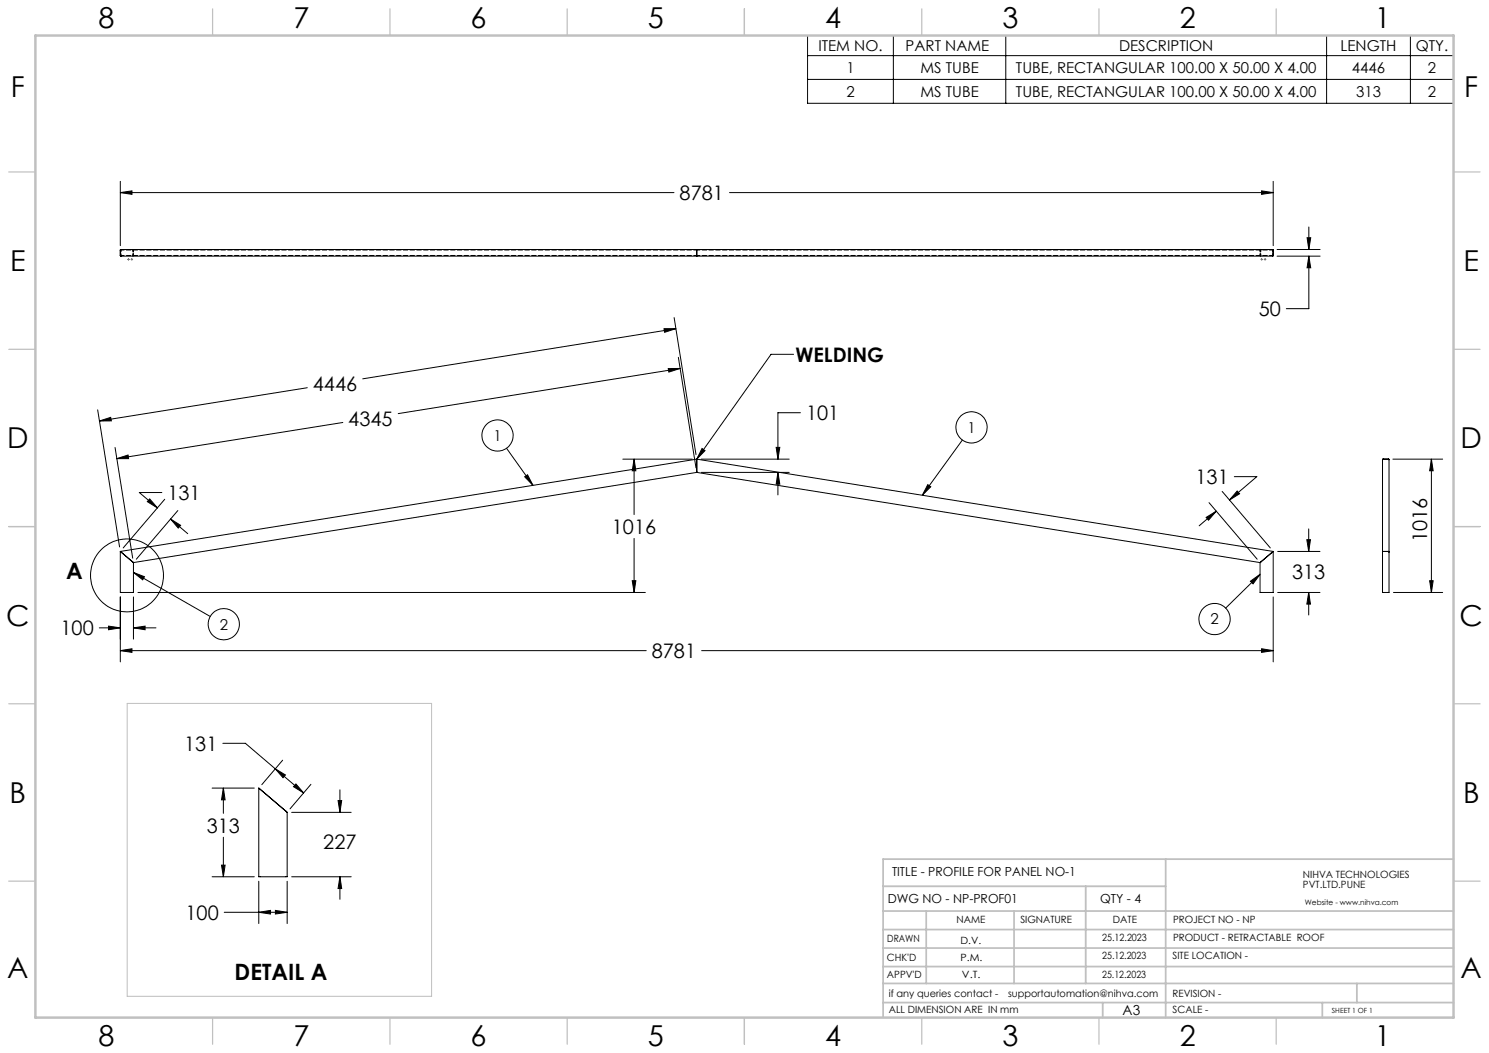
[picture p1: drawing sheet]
<svg xmlns="http://www.w3.org/2000/svg" width="420mm" height="297mm" viewBox="0 0 420 297" stroke-linecap="round" stroke-linejoin="round" font-family="sans-serif">
<g fill="none" stroke="#000" stroke-width=".28">
<path d="M227.8 10h182.2v19.1h-182.2zM227.8 15.7h182.2M252 10v19.1M283.7 10v19.1M374.2 10v19.1M397.8 10v19.1M227.8 22.4h182.2M33.9 51.1v18.2M33.9 54.3h156.2M33.9 54.3l3.3-.5v1zM205.8 54.3h153.3M355.8 53.8l3.3 .5-3.3 .5z"/>
<path d="M359.1 51.1v18.2M196.5 70.6v1.6M196.5 70.4v.2zM359.1 72l-.1-1.6-325.1 .1v1.6l.2 .1h324.9M359.1 72l-.1 .2M360.2 70.4h12.2M360.2 72.2h12.2M368.7 67.1h1l-.5 3.3zM369.2 72.2l.5 3.3h-1zM369.2 64v6.4M369.2 72.2v14.9h-6.4M187.3 92.7h3.3l-3.1 1z"/>
<path d="M190.1 89.6l6.2 38.6M190.6 92.7l-88.3 14.2M223.8 99.9h-6.3l-21 29.6M27.6 115.6l6.1 38.7M28 118.7l3.2-1 .2 1zM86.7 109.4l-58.7 9.3M96.7 119.2l-63.8 10.2M188.5 104l3.3-.1-3.1 1zM191.3 100.8l5 31.2M191.8 103.9l-79.5 12.8M225.8 116.4h-6.4v13.1M32.5 126.2l4.9 31.2"/>
<path d="M32.9 129.4l3.2-1.1 .2 1.1zM45.6 138.9h-6.3l5.1 4.4M142.9 126.4l7.4 10.5M148 134.5l.8-.6 1.5 3zM175.7 129.5h19.6M178.9 129.5v15.6M178.9 129.5l.5 3.3h-1.1zM196.5 133.1v.1M196.5 129.5v.2M196.5 133.2l-158.9 25.5M196.5 129.7v3.4M196.5 129.5l-162.6 26"/>
<path d="M196.5 133.2l158.9 25.5M196.5 129.5l162.6 26M197.8 133.2h24.8M197.8 129.5h24.8M198 126.5l.9 .6-2.4 2.4zM218.9 126.2h1.1l-.6 3.3zM219.4 133.2v6.4M219.4 133.2l.6 3.4h-1.1zM261.7 136.7l.8 .6-2.3 2.4zM271.5 124.1l-11.3 15.6M344.7 138.6l13.6 15.9M348.2 134.4h6.3l-7.7 6.6"/>
<path d="M349 138.5l.6 .8-2.8 1.7zM390 129.5l1.8 .1v37.5h-1.8zM392.9 129.5h14M403.8 129.5v37.6M403.8 129.5l.4 3.3h-.9zM33.9 155.5l.2 .2M33.9 155.5v11.6h3.7v-8.4M34.1 155.7l3.4 2.8M37.5 158.5l.1 .2M42.2 140.7l2.2 2.6-2.8-1.8zM46.5 140.8l-11.8 13.7M48.1 146.4l2.8 1.8-.6 .7z"/>
<path d="M48.1 146.4l4.9 4.1M50.2 144l-11.7 13.7M178.9 151.9v15.2M340.2 145.9l2.9-1.7-2.2 2.5zM341 141.8l13.6 15.9M343.1 144.2l-4.9 4.1M359 155.7l-3.6 3M359.1 155.5l-.1 .2M359.1 155.5v11.6h-3.7v-8.4M360.4 155.5h11.9M368.6 152.2h1l-.5 3.3zM369.1 149.2v6.3"/>
<path d="M390 155.7v-.2l1.8 .2M28 177.1h5.9M30.6 176.6l3.3 .5-3.3 .5zM33.9 168.4v18.3M37.6 161.5l3.1 1.2-.4 .8zM37.6 168.4v11.9M37.6 177.1h6.4M37.6 177.1l3.3-.5v1zM37.6 161.5l21.7 12.4M38.9 167.1h143.1M178.3 163.8h1.1l-.5 3.3zM352.7 163.9l2.7-1.9-2 2.7z"/>
<path d="M355.4 162l-9.7 9.5M359.1 168.4v18.3M360.4 167.1h11.9M369.1 167.1l.5 3.3h-1zM369.1 167.1v6.4M393.1 167.1h13.8M403.3 163.8h.9l-.4 3.3zM33.9 183.5h148.4M33.9 183.5l3.3-.5v1zM197.9 183.5h161.2M355.8 183l3.3 .5-3.3 .5zM62.9 209.7h6.3l8.4 7.1"/>
<path d="M77.6 216.8l2.9 1.8-.7 .8zM77.6 216.8l8.1 6.9M79.7 214.4l-5.9 6.9M59.8 222.3h11.9M63 222.3v7.1M63 236.1v11.2M63 222.3l.5 3.3h-1zM73 222.3v25h8v-18.2l-7.6-6.5M73 222.3l.4 .3M82.3 229.1h16.8M83.5 221.1l2.2 2.6-2.9-1.8zM87.7 221.2l-5.9 6.9"/>
<path d="M95.4 225.8h1l-.5 3.3zM95.9 222.8v6.3M59.8 247.3h11.9M62.5 244h1l-.5 3.3zM63.3 257.3h17.7M73 257.3l3.3-.5v1zM73 248.6v11.9M77.7 256.8l3.3 .5-3.3 .5zM81 248.6v11.9M82.3 247.3h16.8M95.9 247.3l.5 3.3h-1zM95.9 247.3v6.3"/>
<circle cx="140.3" cy="122.8" r="4.4"/>
<circle cx="274" cy="120.5" r="4.4"/>
<circle cx="35.8" cy="162.3" r="10.3"/>
<circle cx="63.1" cy="176.1" r="4.4"/>
<circle cx="342.6" cy="174.6" r="4.4"/>
</g>
<g fill="none" stroke="#808000" stroke-width=".28">
<path d="M36 73.2h.1M36.2 73.2h.1M36.2 72.9v.1M36.2 73.1v.1M36.2 73.3v.1M36.4 73.2h.1M36.9 73.2h.1M37.1 73.2h.2M37.2 72.9v.1M37.2 73.1v.1M37.2 73.3v.1M37.4 73.2h.1"/>
<path d="M355.6 73.2h.1M355.8 73.2h.2M355.9 72.9v.1M355.9 73.1v.1M355.9 73.3v.1M356.1 73.2h.1M356.6 73.2h.1M356.7 73.2h.2M356.8 72.9v.1M356.8 73.1v.1M356.8 73.3v.1M357 73.2h.1"/>
</g>
<path d="M196.5 131.4h.1M35.9 198.4h85.8v82.6h-85.8z" fill="none" stroke="#c0c0c0" stroke-width=".28"/>
<g fill="none" stroke="#c0c0c0" stroke-width=".35">
<path d="M60 2.5v7.5M110 2.5v7.5M160 2.5v7.5M210 2.5v7.5M260 2.5v7.5M310 2.5v7.5M360 2.5v7.5M2.5 48.5h7.5M410 48.5h7.5M2.5 98.5h7.5M410 98.5h7.5M2.5 148.5h7.5"/>
<path d="M410 148.5h7.5M2.5 198.5h7.5M410 198.5h7.5M2.5 248.5h7.5M410 248.5h7.5M60 287v7.5M110 287v7.5M160 287v7.5M210 287v7.5M260 287v7.5M310 287v7.5M360 287v7.5"/>
</g>
<g fill="none" stroke="#c0c0c0" stroke-width=".5">
<path d="M249.1 257h160.9M249.1 250h79.7M261.3 257v20.4M286 257v20.4M306.2 250v27.4M328.8 242.3v44.7M410 242.3h-160.9v44.7M249.1 272.6h160.9M249.1 267.4h160.9M249.1 262.2h160.9M249.1 277.4h160.9M382.7 277.4v5.4"/>
<path d="M249.1 282.8h160.9M311 282.8v4.2M373 282.8v4.2"/>
</g>
<path d="M10 10h400v277h-400z" fill="none" stroke="#c0c0c0" stroke-width=".7"/>
<g fill="#000">
<path d="M198 126.5l.9 .6-2.4 2.4z"/>
<path d="M403.8 129.5l.4 3.3h-.9zM403.3 163.8h.9l-.4 3.3z"/>
<path d="M42.2 140.7l2.2 2.6-2.8-1.8zM48.1 146.4l2.8 1.8-.6 .7zM340.2 145.9l2.9-1.7-2.2 2.5zM349 138.5l.6 .8-2.8 1.7zM37.6 177.1l3.3-.5v1zM30.6 176.6l3.3 .5-3.3 .5zM368.6 152.2h1l-.5 3.3zM369.1 167.1l.5 3.3h-1zM33.9 183.5l3.3-.5v1zM355.8 183l3.3 .5-3.3 .5zM28 118.7l3.2-1 .2 1zM187.3 92.7h3.3l-3.1 1zM32.9 129.4l3.2-1.1 .2 1.1zM188.5 104l3.3-.1-3.1 1zM219.4 133.2l.6 3.4h-1.1zM218.9 126.2h1.1l-.6 3.3zM178.9 129.5l.5 3.3h-1.1zM178.3 163.8h1.1l-.5 3.3zM33.9 54.3l3.3-.5v1zM355.8 53.8l3.3 .5-3.3 .5zM368.7 67.1h1l-.5 3.3zM369.2 72.2l.5 3.3h-1zM62.5 244h1l-.5 3.3zM63 222.3l.5 3.3h-1zM95.9 247.3l.5 3.3h-1zM95.4 225.8h1l-.5 3.3zM83.5 221.1l2.2 2.6-2.9-1.8zM77.6 216.8l2.9 1.8-.7 .8zM73 257.3l3.3-.5v1zM77.7 256.8l3.3 .5-3.3 .5z"/>
<path d="M352.7 163.9l2.7-1.9-2 2.7zM37.6 161.5l3.1 1.2-.4 .8zM261.7 136.7l.8 .6-2.3 2.4zM148 134.5l.8-.6 1.5 3z"/>
</g>
<g fill="none" stroke="#000" stroke-width=".28" stroke-dasharray="1.3 .6">
<path d="M34.1 70.5h.1M34.1 72v.1M34.1 72.1v-.1M37.5 70.5h.1M37.5 70.4l.2 .1M37.5 72.2l.2-.2M37.5 72.1v-.1M37.5 72v.1M37.7 72l-.2 .2M37.7 70.5l-.2-.1M355.4 70.5l.2-.1M355.4 72l.2 .2"/>
<path d="M355.6 70.5h.1M355.6 72v.1M355.6 72.2l-.2-.2M355.6 72.1v-.1M355.6 70.4l-.2 .1M359 70.5h.1M359 72.1v-.1M359 72v.1"/>
</g>
<path d="M34.1 72.1h162.5M34.1 70.5h162.5M196.6 72.1h162.4M196.6 70.5h162.4" fill="none" stroke="#000" stroke-width=".28" stroke-dasharray="1.3 .6" stroke-dashoffset=".4"/>
<path d="M34.1 72v-1.5M34.1 70.5v1.5M37.5 70.5v1.5M37.5 72v-1.5M37.7 70.5v1.5M37.7 72v-1.5M355.4 72v-1.5M355.4 70.5v1.5M355.6 72v-1.5M355.6 70.5v1.5M359 70.5v1.5M359 72v-1.5" fill="none" stroke="#000" stroke-width=".28" stroke-dasharray="1.3 .6" stroke-dashoffset=".7"/>
<g font-size="8.1">
<text x="27.8" y="8">8</text>
<text x="82.8" y="8">7</text>
<text x="132.8" y="8">6</text>
<text x="182.8" y="8">5</text>
<text x="232.8" y="8">4</text>
<text x="282.8" y="8">3</text>
<text x="332.8" y="8">2</text>
<text x="387.8" y="8">1</text>
<text x="3" y="27.2">F</text>
<text x="413" y="27.2">F</text>
<text x="2.8" y="76.5">E</text>
<text x="412.8" y="76.5">E</text>
<text x="2" y="126.5">D</text>
<text x="412" y="126.5">D</text>
<text x="1.7" y="176.5">C</text>
<text x="411.7" y="176.5">C</text>
<text x="2.7" y="226.5">B</text>
<text x="412.7" y="226.5">B</text>
<text x="2" y="275.7">A</text>
<text x="412" y="275.7">A</text>
<text x="27.8" y="295">8</text>
<text x="82.8" y="295">7</text>
<text x="132.8" y="295">6</text>
<text x="182.8" y="295">5</text>
<text x="232.8" y="295">4</text>
<text x="282.8" y="295">3</text>
<text x="332.8" y="295">2</text>
<text x="387.8" y="295">1</text>
</g>
<g font-size="6.3">
<text x="18.6" y="163.2">A</text>
<text x="66.2" y="276.3">DETAIL A</text>
</g>
<g font-size="5.6">
<text x="191.7" y="56.4">8781</text>
<text x="355" y="89.2">50</text>
<text x="224.4" y="102.1">WELDING</text>
<text x="88.3" y="110.2">4446</text>
<text x="227.4" y="118.5">101</text>
<text x="98.3" y="120">4345</text>
<text x="337.2" y="136.6">131</text>
<text x="47.2" y="141">131</text>
<text x="172.6" y="150.6">1016</text>
<text x="402.5" y="153" transform="rotate(-90 402.5 153)">1016</text>
<text x="364.5" y="163.3">313</text>
<text x="17.1" y="179.2">100</text>
<text x="183.9" y="185.6">8781</text>
<text x="52" y="211.8">131</text>
<text x="58.3" y="234.9">313</text>
<text x="91.2" y="239.4">227</text>
<text x="52.3" y="259.4">100</text>
</g>
<g font-size="4.2">
<text x="230.9" y="14.4">ITEM NO.</text>
<text x="255.5" y="14.4">PART NAME</text>
<text x="315.7" y="14.4">DESCRIPTION</text>
<text x="378.1" y="14.4">LENGTH</text>
<text x="399.3" y="14.4">QTY.</text>
<text x="238.7" y="20.6">1</text>
<text x="259.6" y="20.6">MS TUBE</text>
<text x="286.6" y="20.6">TUBE, RECTANGULAR 100.00 X 50.00 X 4.00</text>
<text x="381.3" y="20.6">4446</text>
<text x="402.7" y="20.6">2</text>
<text x="238.7" y="27.3">2</text>
<text x="259.6" y="27.3">MS TUBE</text>
<text x="286.6" y="27.3">TUBE, RECTANGULAR 100.00 X 50.00 X 4.00</text>
<text x="382.5" y="27.3">313</text>
<text x="402.7" y="27.3">2</text>
<text x="139.2" y="124.3">1</text>
<text x="272.9" y="122.1">1</text>
<text x="62" y="177.6">2</text>
<text x="341.4" y="176.1">2</text>
</g>
<text font-size="3.9" x="316.7" y="286.4">A3</text>
<g font-size="3.5">
<text x="251.6" y="247.2">TITLE - PROFILE FOR PANEL NO-1</text>
<text x="250.4" y="254.8">DWG NO - NP-PROF01</text>
<text x="310.3" y="254.8">QTY - 4</text>
</g>
<g font-size="2.8">
<text x="367.5" y="247.7">NIHVA TECHNOLOGIES</text>
<text x="367.5" y="250.5">PVT.LTD.PUNE</text>
<text x="269.8" y="260.4">NAME</text>
<text x="287.8" y="260.4">SIGNATURE</text>
<text x="313.9" y="260.5">DATE</text>
<text x="330.9" y="260.5">PROJECT NO - NP</text>
<text x="250.3" y="265.7">DRAWN</text>
<text x="270.9" y="266.1">D.V.</text>
<text x="310.9" y="265.5">25.12.2023</text>
<text x="330.9" y="265.5">PRODUCT - RETRACTABLE ROOF</text>
<text x="250.2" y="271.1">CHK'D</text>
<text x="250.2" y="275.8">APPV'D</text>
<text x="270.9" y="271.1">P.M.</text>
<text x="271.3" y="275.8">V.T.</text>
<text x="310.9" y="270.6">25.12.2023</text>
<text x="310.9" y="275.8">25.12.2023</text>
<text x="330.7" y="270.6">SITE LOCATION -</text>
<text x="250.7" y="281.1">if any queries contact -</text>
<text x="284.3" y="281.1">supportautomation@nihva.com</text>
<text x="330.7" y="281.1">REVISION -</text>
<text x="250.7" y="285.6">ALL DIMENSION ARE IN mm</text>
<text x="330.7" y="285.6">SCALE -</text>
</g>
<text font-size="2.1" x="368.1" y="255.1">Website - www.nihva.com</text>
<text font-size="2" x="375.7" y="285.6">SHEET 1 OF 1</text>
</svg>
